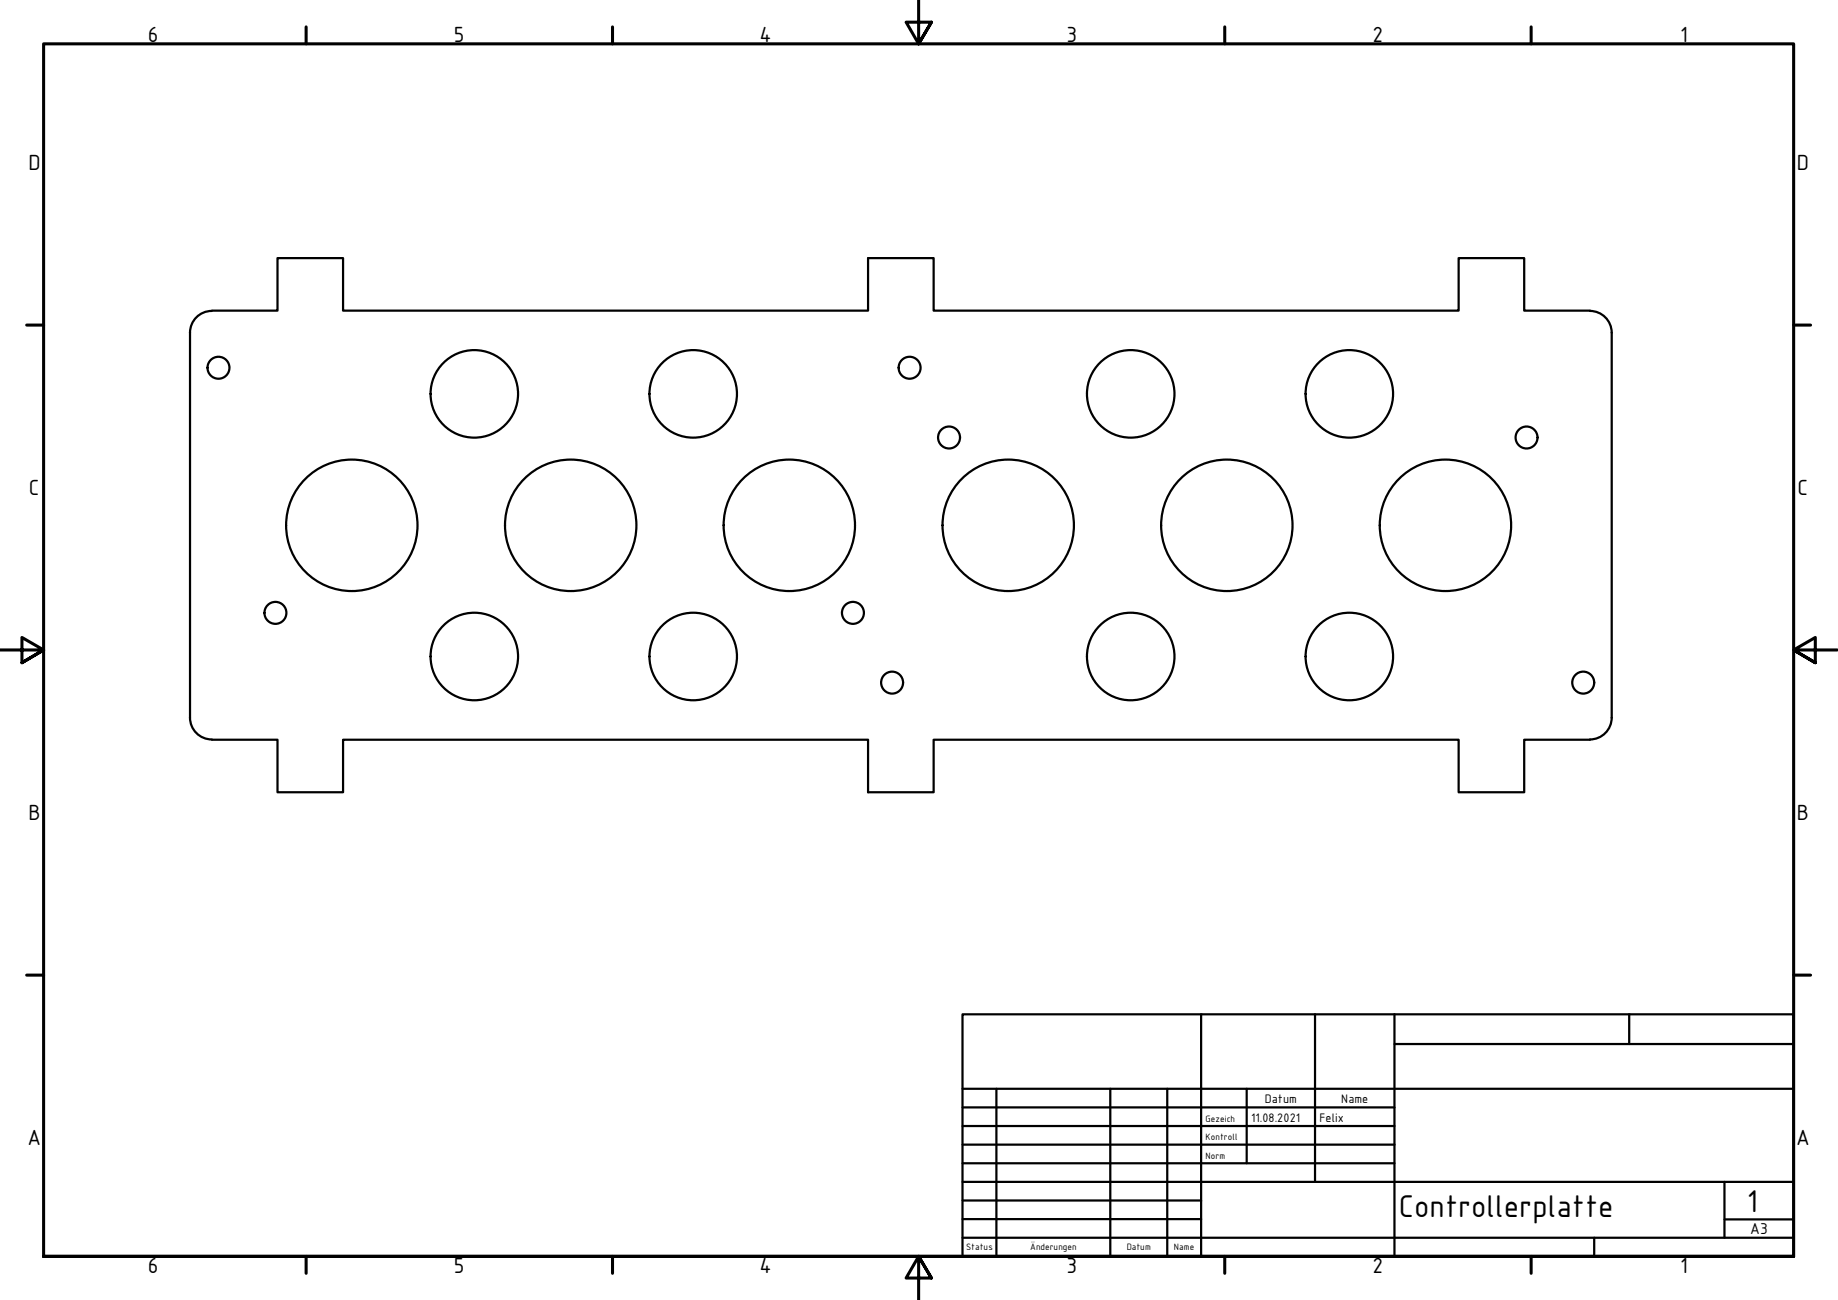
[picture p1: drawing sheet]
<svg xmlns="http://www.w3.org/2000/svg" width="420mm" height="297mm" viewBox="0 0 420 297" stroke-linecap="round" stroke-linejoin="round" font-family="sans-serif">
<!-- layer: Sichtbar (ISO) -->
<g fill="none" stroke="#000" stroke-width=".51">
<path d="M48.4 71a5 5 0 0 0-5 5v88M48.5 71h14.9v-12h15v12h120v-12h15v12h120v-12h15v12h15.1M363.4 71a5 5 0 0 1 5 5v88M43.4 164a5 5 0 0 0 5 5M48.5 169h14.9v12h15v-12h120v12h15v-12h120v12h15v-12h15.1M368.4 164a5 5 0 0 1-5 5"/>
<circle cx="49.9" cy="84" r="2.51"/>
<circle cx="108.4" cy="90" r="10"/>
<circle cx="158.5" cy="90" r="10"/>
<circle cx="207.9" cy="84" r="2.51"/>
<circle cx="216.9" cy="100" r="2.51"/>
<circle cx="258.5" cy="90" r="10"/>
<circle cx="308.5" cy="90" r="10"/>
<circle cx="349" cy="100" r="2.51"/>
<circle cx="80.4" cy="120" r="15"/>
<circle cx="130.5" cy="120" r="15"/>
<circle cx="180.4" cy="120" r="15"/>
<circle cx="230.5" cy="120" r="15"/>
<circle cx="280.4" cy="120" r="15"/>
<circle cx="330.4" cy="120" r="15"/>
<circle cx="63" cy="140" r="2.51"/>
<circle cx="108.4" cy="150" r="10"/>
<circle cx="158.5" cy="150" r="10"/>
<circle cx="195" cy="140" r="2.51"/>
<circle cx="203.9" cy="156" r="2.51"/>
<circle cx="258.5" cy="150" r="10"/>
<circle cx="308.5" cy="150" r="10"/>
<circle cx="361.9" cy="156" r="2.51"/>
</g>
<!-- layer: Rahmen (ISO) -->
<g fill="none" stroke="#000" stroke-width=".7">
<path d="M70 6.1v3.9M140 6.1v3.9M210 0v10l-2.9-4.9h5.8l-2.9 4.9 2.9-4.9M280 6.1v3.9M350 6.1v3.9M6.1 74.3h3.9M410 74.3h3.9M0 148.5h10l-5-2.8v5.7l5-2.9-5 2.9M420 148.5h-10l5-2.8v5.7l-5-2.9 5 2.9M6.1 222.8h3.9M410 222.8h3.9M10 287.1v-277.1h400v277.1h-400h400"/>
<path d="M70 287.1v3.8M140 287.1v3.8M212.9 292l-2.9-4.9 2.9 4.9h-5.8l2.9-4.9v9.9M280 287.1v3.8M350 287.1v3.8"/>
</g>
<!-- layer: Titel (ISO) -->
<g fill="none" stroke="#000" stroke-width=".51">
<path d="M220 231.8h190v55.3h-190zM274.6 231.8v55.3M300.6 231.8v38.3M318.8 238.6h91.2M318.8 231.8v55.3M372.4 231.8v6.8M220 253h98.8M220 257.3h98.8M220 248.8h190M227.8 248.8v38.3M253.8 248.8v38.3M266.8 248.8v38.3"/>
<path d="M285 248.8v17M220 261.5h98.8M220 265.8h98.8M220 270.1h190M220 274.3h54.6M220 278.6h54.6M394.2 278.6h15.8M394.2 270.1v12.7M220 282.8h190M364.4 282.8v4.3"/>
</g>
<g font-size="7.7">
<text x="319.8" y="278.2">Controllerplatte</text>
<text x="399.4" y="276.8">1</text>
</g>
<g font-size="5.4">
<text x="33.8" y="9.6">6</text>
<text x="103.8" y="9.6">5</text>
<text x="173.6" y="9.6">4</text>
<text x="243.8" y="9.6">3</text>
<text x="313.8" y="9.6">2</text>
<text x="384.1" y="9.6">1</text>
<text x="6.5" y="38.9">D</text>
<text x="410.8" y="38.9">D</text>
<text x="6.6" y="113.1">C</text>
<text x="410.9" y="113.1">C</text>
<text x="6.5" y="187.4">B</text>
<text x="410.8" y="187.4">B</text>
<text x="6.3" y="261.7">A</text>
<text x="410.6" y="261.7">A</text>
<text x="33.8" y="290.9">6</text>
<text x="103.8" y="290.9">5</text>
<text x="173.6" y="290.9">4</text>
<text x="243.8" y="290.9">3</text>
<text x="313.8" y="290.9">2</text>
<text x="384.1" y="290.9">1</text>
</g>
<text font-size="3.9" x="400.1" y="282">A3</text>
<g font-size="3">
<text x="286" y="256.3">11.08.2021</text>
<text x="289.1" y="252">Datum</text>
<text x="301.6" y="256.3">Felix</text>
<text x="306.6" y="252">Name</text>
</g>
<g font-size="2.3">
<text x="275.6" y="256.3">Gezeich</text>
<text x="275.6" y="260.5">Kontroll</text>
<text x="275.6" y="264.8">Norm</text>
<text x="220.9" y="285.7">Status</text>
<text x="235.5" y="285.7">Änderungen</text>
<text x="257.6" y="285.7">Datum</text>
<text x="268.4" y="285.7">Name</text>
</g>
</svg>
